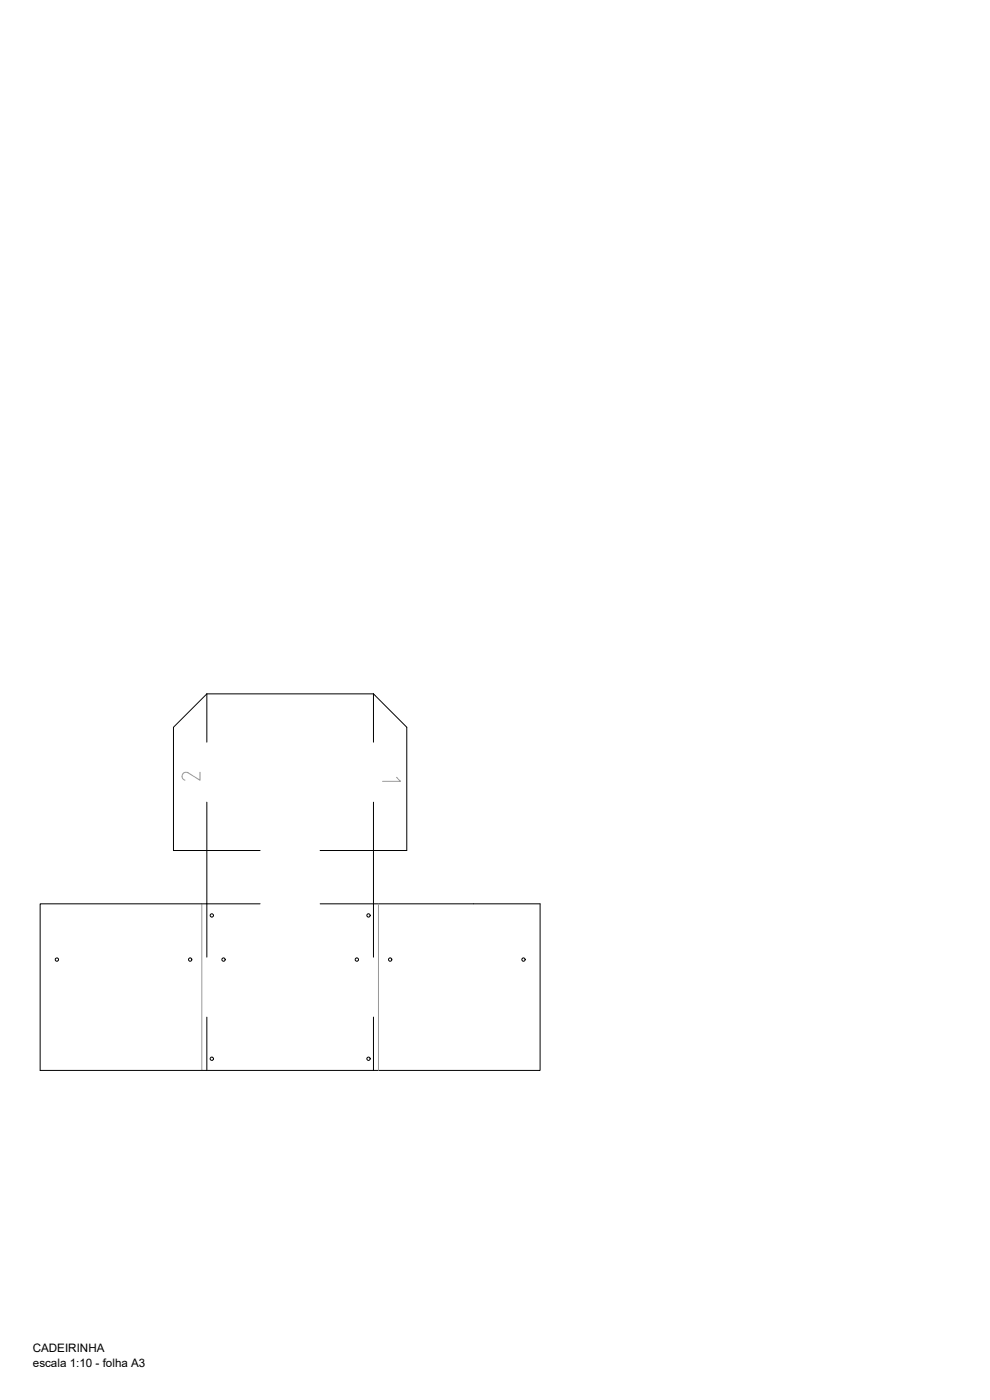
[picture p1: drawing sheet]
<svg xmlns="http://www.w3.org/2000/svg" width="297mm" height="420mm" viewBox="0 0 297 420" stroke-linecap="round" stroke-linejoin="round" font-family="sans-serif">
<!-- layer: 4. DOBRAS -->
<path d="M62.1 208.2v14.5M112.1 208.2v14.5M62.1 240.7v14.5h15.9M112.1 240.7v14.5h-16M78 271.3h-15.9v16M96.1 271.3h16v16M62.1 305.2v16M112.1 305.2v16" fill="none" stroke="#000" stroke-width=".3"/>
<!-- layer: 1. CORTE -->
<path d="M52 218.2l10.1-10h50l9.9 10v37h-9.9v16.1h50v49.9h-150.1v-49.9h50.1v-16.1h-10.1z" fill="none" stroke="#000" stroke-width=".3"/>
<!-- layer: 3. CONTORNO -->
<path d="M60.6 271.3v49.9M113.6 271.3v49.9" fill="none" stroke="#989898" stroke-width=".3"/>
<!-- layer: 2. GRAVURA -->
<g fill="none" stroke="#000" stroke-width=".3">
<circle cx="63.6" cy="274.7" r=".5"/>
<circle cx="110.6" cy="274.7" r=".5"/>
<circle cx="17.1" cy="288" r=".5"/>
<circle cx="57.1" cy="288" r=".5"/>
<circle cx="67.1" cy="288" r=".5"/>
<circle cx="107.1" cy="288" r=".5"/>
<circle cx="117.1" cy="288" r=".5"/>
<circle cx="157.1" cy="288" r=".5"/>
<circle cx="63.6" cy="317.7" r=".5"/>
<circle cx="110.6" cy="317.7" r=".5"/>
</g>
<text font-size="5.7" fill="#989898" x="53.3" y="235.3">2</text>
<text font-size="4" fill="#989898" x="113.6" y="235.7">1</text>
<g font-size="3.5">
<text x="9.8" y="405.8">CADEIRINHA</text>
<text x="9.9" y="410.1">escala 1:10 - folha A3</text>
</g>
</svg>
